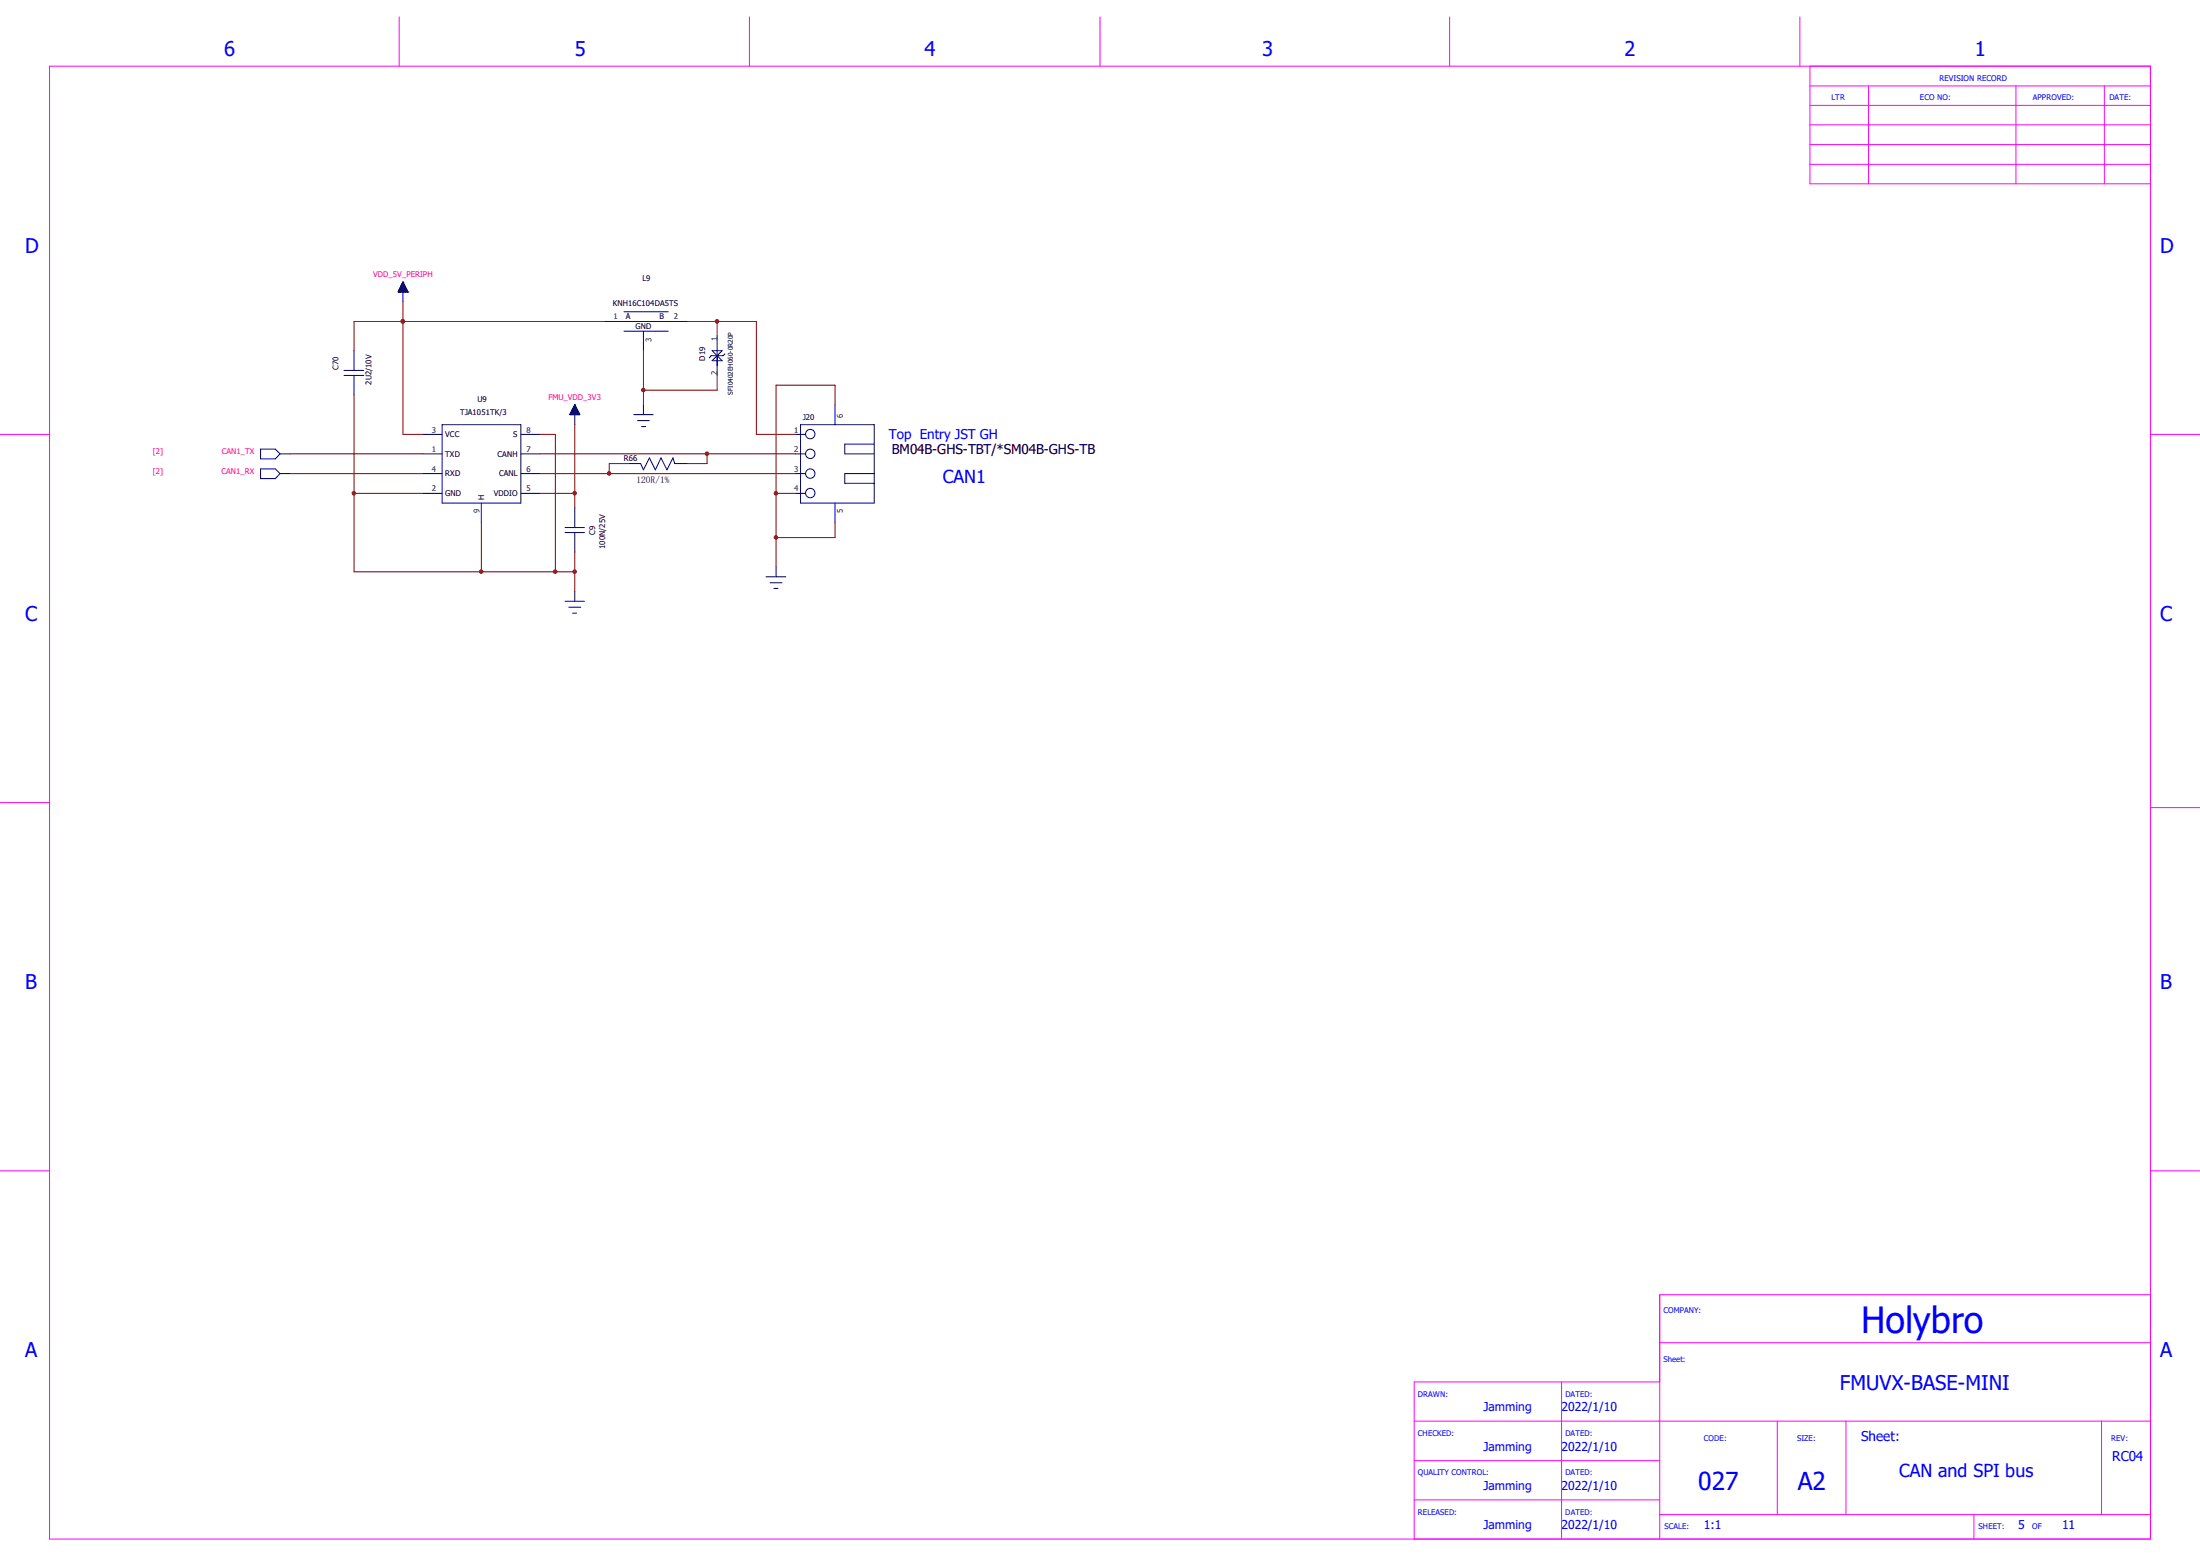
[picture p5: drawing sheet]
<svg xmlns="http://www.w3.org/2000/svg" width="297mm" height="210mm" viewBox="0 0 297 210" stroke-linecap="round" stroke-linejoin="round" font-family="sans-serif">
<g fill="none" stroke="#000080" stroke-width=".14">
<path d="M53.8 39.4h.1M53.8 39.4h1.3M53.8 39.4h1.2M53.8 39.3h1.2M53.8 39.2h1.1v.2M53.8 39.2v.2M53.9 39.2h1M53.9 39.1h1M53.9 39.1v.3M53.9 39.1h1v.3M53.9 39h.9M53.9 38.9v.5"/>
<path d="M54 38.9h.8M54.1 38.8h.6v.6M54.1 38.7h.6M54.1 38.6v.8M54.1 38.6h.6v.8M54.1 38.5v.9M54.2 38.5h.4M54.2 38.4v1M54.2 38.4h.4v1M54.3 38.4h.2M54.3 38.3v1.1M54.3 38.3h.2"/>
<path d="M54.3 38.2v1.2M54.4 38.2h.1M54.4 38.1h.1M54.4 38.1v2.6M54.4 38.1l-.6 1.3M54.4 38.1l.7 1.3M54.4 38.1v1.3M54.5 38.2v1.2M54.5 38.4v1M54.7 38.7h-.6v.7M54.7 38.7v.7M54.8 38.8h-.8v.6"/>
<path d="M54.8 38.9v.5M54.8 39v.4M55 39.3h-1.2v.1M55 39.3v.1M55.1 39.4h.1M46.4 50.7h2.7M46.4 50h2.7M47.8 47.3v2.7M47.8 50.7v2.6M57.1 58.6h2.6M59.7 57.3h10.6v10.6h-10.6zM70.3 58.6h2.6"/>
<path d="M77 55.9l1.2 .1M77 55.9v.1M77 55.8h1.2M77 56v-.2h1.2v.2M77 55.8h1.1M77 55.7h1.1v.3M77 55.7v.3M77.1 55.7h1M77.1 56v-.4h1v.4M77.1 55.5h1M77.2 55.5h.8v.5M77.2 55.4h.8v.6"/>
<path d="M77.2 55.4v.6M77.3 55.3h.6M77.3 55.3h.6v.7M77.3 55.2v.8M77.3 55.2h.6M77.3 55.2h.6v.8M77.3 55.1v.9M77.4 55.1h.4M77.4 55.1h.4v.9M77.4 55v1M77.4 55h.4M77.4 54.9h.4v1.1"/>
<path d="M77.4 54.9v1.1M77.5 54.9h.2M77.5 54.9h.2v1.1M77.6 54.8v1.2M77.6 54.7h.1M77.6 54.7v2.6M77.6 54.7l.7 1.3h-1.4zM77.6 54.7v1.3M77.7 54.8h-.2v1.2M78 55.5h-.8v.5M81.6 43.4h11.2M84.2 44.7h6"/>
<path d="M84.2 42.1h6M85.6 56h2.6M86.1 56.8h1.6M86.6 57.6h.6M86.9 44.7v2.6M86.9 54.7v1.3M96.1 47.3l1.4 1.4h-1.4l1.4-1.4zM96.8 45.4v5.3M97.9 47.8l-.3 .2h-1.6l-.2 .3M107.4 58.6h1.4M108.1 57.3h9.9v10.6h-9.9zM112.7 54.7v2.6"/>
<path d="M118 59.9h-4v1.4h4M35.2 60.6h2l.6 .7-.6 .6h-2zM35.2 63.3h2l.6 .6-.6 .7h-2zM37.8 61.3h1.4M37.8 63.9h1.4M57.1 61.3h2.6M57.1 63.9h2.6M57.1 66.6h2.6M65 67.9v2.7M70.3 61.3h2.6M70.3 63.9h2.6M70.3 66.6h2.6"/>
<path d="M76.3 71.9h2.6M76.3 71.2h2.6M77.6 68.5v2.7M77.6 71.9v2.6M77.6 79.8v1.4M84.9 62.6h1.6l.4 .8 .8-1.6 .8 1.6 .7-1.6 .8 1.6 .8-1.6 .3 .8h1.7M103.4 77.9h2.7M104 78.7h1.6M104.5 79.4h.5M104.8 76.5v1.4M107.4 61.3h1.4M107.4 63.9h1.4"/>
<path d="M107.4 66.6h1.4M112.7 67.9v2.7M118 63.9h-4v1.3h4M76.3 81.2h2.6M76.8 82h1.6M77.3 82.8h.6"/>
<circle cx="109.4" cy="58.6" r=".64"/>
<circle cx="109.4" cy="66.5" r=".64"/>
<circle cx="109.4" cy="63.9" r=".64"/>
<circle cx="109.4" cy="61.3" r=".64"/>
</g>
<g fill="none" stroke="#800000" stroke-width=".14">
<path d="M47.8 53.3v23.9h29.8M54.4 43.4h.1M54.4 40.7v17.9h2.7M72.9 58.6h2.1v18.6M77.6 57.3v11.2M81.6 43.4h-33.8v3.9M86.9 47.3v7.4M92.8 43.4h9.3v15.2h5.3M96.8 43.4v2M96.8 50.7v2h-9.9M112.7 54.7v-2.7h-7.9v24.5M39.2 61.3h17.9"/>
<path d="M39.2 63.9h17.9M47.8 66.6h9.3M65 70.6v6.6M72.9 66.6h4.7M72.9 61.3h34.5M72.9 63.9h34.5M77.6 74.5v5.3M84.9 62.6h-2.6v1.3M95.5 61.3v1.3h-2.7M104.8 66.6h2.6M112.7 70.6v2h-7.9"/>
</g>
<g fill="#800000" stroke="#800000" stroke-width=".14">
<circle cx="47.8" cy="66.6" r=".23"/>
<circle cx="104.8" cy="66.6" r=".23"/>
<circle cx="82.2" cy="63.9" r=".23"/>
<circle cx="95.4" cy="61.2" r=".23"/>
<circle cx="104.8" cy="72.5" r=".23"/>
<circle cx="54.4" cy="43.4" r=".23"/>
<circle cx="96.8" cy="43.4" r=".23"/>
<circle cx="86.8" cy="52.6" r=".23"/>
<circle cx="77.6" cy="66.6" r=".23"/>
<circle cx="77.6" cy="77.2" r=".23"/>
<circle cx="65" cy="77.2" r=".23"/>
<circle cx="75" cy="77.2" r=".23"/>
</g>
<g fill="none" stroke="#f0f" stroke-width=".14">
<path d="M6.7 8.9h283.6v198.8h-283.6zM53.9 2.3v6.6M101.2 2.3v6.6M148.5 2.3v6.6M195.7 2.3v6.6M243 2.3v6.6M244.3 8.9v15.9h46M244.3 16.8h46M244.3 11.6h46M244.3 14.2h46M244.3 19.5h46M252.3 11.6v13.2"/>
<path d="M272.2 11.6v13.2M284.1 11.6v13.2M244.3 22.2h46M0 58.6h6.7M290.3 58.6h6.7M0 108.3h6.7M290.3 109h6.7M0 158h6.7M290.3 158h6.7M290.3 174.8h-66.2v32.9M190.9 191.8h99.4M190.9 197.1h33.2"/>
<path d="M210.8 186.5v21.2M224.1 181.2h66.2M224.1 186.5h-33.2v21.2M239.9 191.8v12.6M249.2 191.8v12.6M283.7 191.8v12.6M190.9 202.4h33.2M224.1 204.4h66.2M266.5 204.4v3.3"/>
</g>
<text font-size="4.9" fill="#00f" x="251.2" y="179.9">Holybro</text>
<g font-size="3.3" fill="#00f">
<text x="229.3" y="201">027</text>
<text x="242.7" y="201">A2</text>
</g>
<g font-size="2.7" fill="#00f">
<text x="30.3" y="7.6">6</text>
<text x="77.6" y="7.6">5</text>
<text x="124.8" y="7.6">4</text>
<text x="170.4" y="7.6">3</text>
<text x="219.3" y="7.6">2</text>
<text x="266.6" y="7.6">1</text>
<text x="3.4" y="34.1">D</text>
<text x="291.6" y="34.1">D</text>
<text x="3.4" y="83.8">C</text>
<text x="291.6" y="83.8">C</text>
<text x="3.4" y="133.5">B</text>
<text x="291.6" y="133.5">B</text>
<text x="3.4" y="183.2">A</text>
<text x="291.6" y="183.2">A</text>
<text x="248.4" y="187.6">FMUVX-BASE-MINI</text>
</g>
<g font-size="2.4" fill="#00f">
<text x="127.3" y="65.2">CAN1</text>
<text x="256.4" y="199.4">CAN and SPI bus</text>
</g>
<g font-size="1.8" fill="#00f">
<text x="120" y="59.3">Top Entry JST GH</text>
<text x="251.2" y="194.5">Sheet:</text>
<text x="285.2" y="197.1">RC04</text>
</g>
<text font-size="1.8" x="120.4" y="61.3">BM04B-GHS-TBT/*SM04B-GHS-TB</text>
<g font-size="1.6" fill="#00f">
<text x="200.3" y="190.5">Jamming</text>
<text x="210.8" y="190.5">2022/1/10</text>
<text x="200.3" y="195.8">Jamming</text>
<text x="210.8" y="195.8">2022/1/10</text>
<text x="200.3" y="201.1">Jamming</text>
<text x="210.8" y="201.1">2022/1/10</text>
<text x="200.3" y="206.4">Jamming</text>
<text x="210.8" y="206.4">2022/1/10</text>
<text x="230" y="206.4">1:1</text>
<text x="272.5" y="206.4">5</text>
<text x="278.4" y="206.4">11</text>
</g>
<text font-size="1.3" x="85.9" y="65.2">120R/1%</text>
<g font-size="1.1" fill="#00f">
<text x="261.8" y="10.9">REVISION RECORD</text>
<text x="247.3" y="13.5">LTR</text>
<text x="259.2" y="13.5">ECO NO:</text>
<text x="274.4" y="13.5">APPROVED:</text>
<text x="284.8" y="13.5">DATE:</text>
<text x="224.6" y="177.2">COMPANY:</text>
<text x="224.6" y="183.9">Sheet:</text>
<text x="191.4" y="188.5">DRAWN:</text>
<text x="211.3" y="188.5">DATED:</text>
<text x="191.4" y="193.8">CHECKED:</text>
<text x="211.3" y="193.8">DATED:</text>
<text x="230" y="194.5">CODE:</text>
<text x="242.6" y="194.5">SIZE:</text>
<text x="285" y="194.5">REV:</text>
<text x="191.4" y="199.1">QUALITY CONTROL:</text>
<text x="211.3" y="199.1">DATED:</text>
<text x="191.4" y="204.4">RELEASED:</text>
<text x="211.3" y="204.4">DATED:</text>
<text x="224.7" y="206.4">SCALE:</text>
<text x="267.1" y="206.4">SHEET:</text>
<text x="274.4" y="206.4">OF</text>
</g>
<g font-size="1.1" fill="#ff0080">
<text x="50.4" y="37.4">VDD_5V_PERIPH</text>
<text x="74" y="54">FMU_VDD_3V3</text>
<text x="20.6" y="61.3">[2]</text>
<text x="20.6" y="63.9">[2]</text>
<text x="29.9" y="63.9">CAN1_RX</text>
<text x="29.9" y="61.3">CAN1_TX</text>
</g>
<g font-size="1.1">
<text x="82.7" y="41.3">KNH16C104DA5TS</text>
<text x="86.7" y="37.9">L9</text>
<text x="84.5" y="43.1">A</text>
<text x="85.8" y="44.4">GND</text>
<text x="89" y="43.1">B</text>
<text x="45.7" y="49.9" transform="rotate(-90 45.7 49.9)">C70</text>
<text x="50.2" y="51.9" transform="rotate(-90 50.2 51.9)">2U2/10V</text>
<text x="95.2" y="48.7" transform="rotate(-90 95.2 48.7)">D19</text>
<text x="60.1" y="59">VCC</text>
<text x="62.1" y="56">TJA1051TK/3</text>
<text x="64.5" y="54.3">U9</text>
<text x="69.3" y="59">S</text>
<text x="108.4" y="56.7">J20</text>
<text x="60.1" y="61.6">TXD</text>
<text x="60.1" y="64.3">RXD</text>
<text x="67.2" y="61.6">CANH</text>
<text x="67.4" y="64.3">CANL</text>
<text x="84.2" y="62.2">R66</text>
<text x="60.1" y="67">GND</text>
<text x="65.4" y="67.5" transform="rotate(-90 65.4 67.5)">H</text>
<text x="66.7" y="67">VDDIO</text>
<text x="80.3" y="72.2" transform="rotate(-90 80.3 72.2)">C9</text>
<text x="81.7" y="74.1" transform="rotate(-90 81.7 74.1)">100N/25V</text>
</g>
<g font-size="1.1" fill="#008000">
<text x="82.8" y="43.1">1</text>
<text x="88" y="46.1" transform="rotate(-90 88 46.1)">3</text>
<text x="91" y="43.1">2</text>
<text x="96.8" y="46" transform="rotate(-90 96.8 46)">1</text>
<text x="96.8" y="50.6" transform="rotate(-90 96.8 50.6)">2</text>
<text x="58.3" y="58.4">3</text>
<text x="71.1" y="58.4">8</text>
<text x="107.2" y="58.4">1</text>
<text x="113.8" y="56.5" transform="rotate(-90 113.8 56.5)">6</text>
<text x="58.3" y="61">1</text>
<text x="58.3" y="63.7">4</text>
<text x="71.1" y="63.7">6</text>
<text x="71.1" y="61">7</text>
<text x="107.2" y="61">2</text>
<text x="107.2" y="63.7">3</text>
<text x="58.3" y="66.3">2</text>
<text x="64.7" y="69.3" transform="rotate(-90 64.7 69.3)">9</text>
<text x="71.1" y="66.3">5</text>
<text x="107.2" y="66.3">4</text>
<text x="113.8" y="69.3" transform="rotate(-90 113.8 69.3)">5</text>
</g>
<text font-size=".9" x="98.9" y="53.3" transform="rotate(-90 98.9 53.3)">SFI0402EH060-0R20P</text>
</svg>
